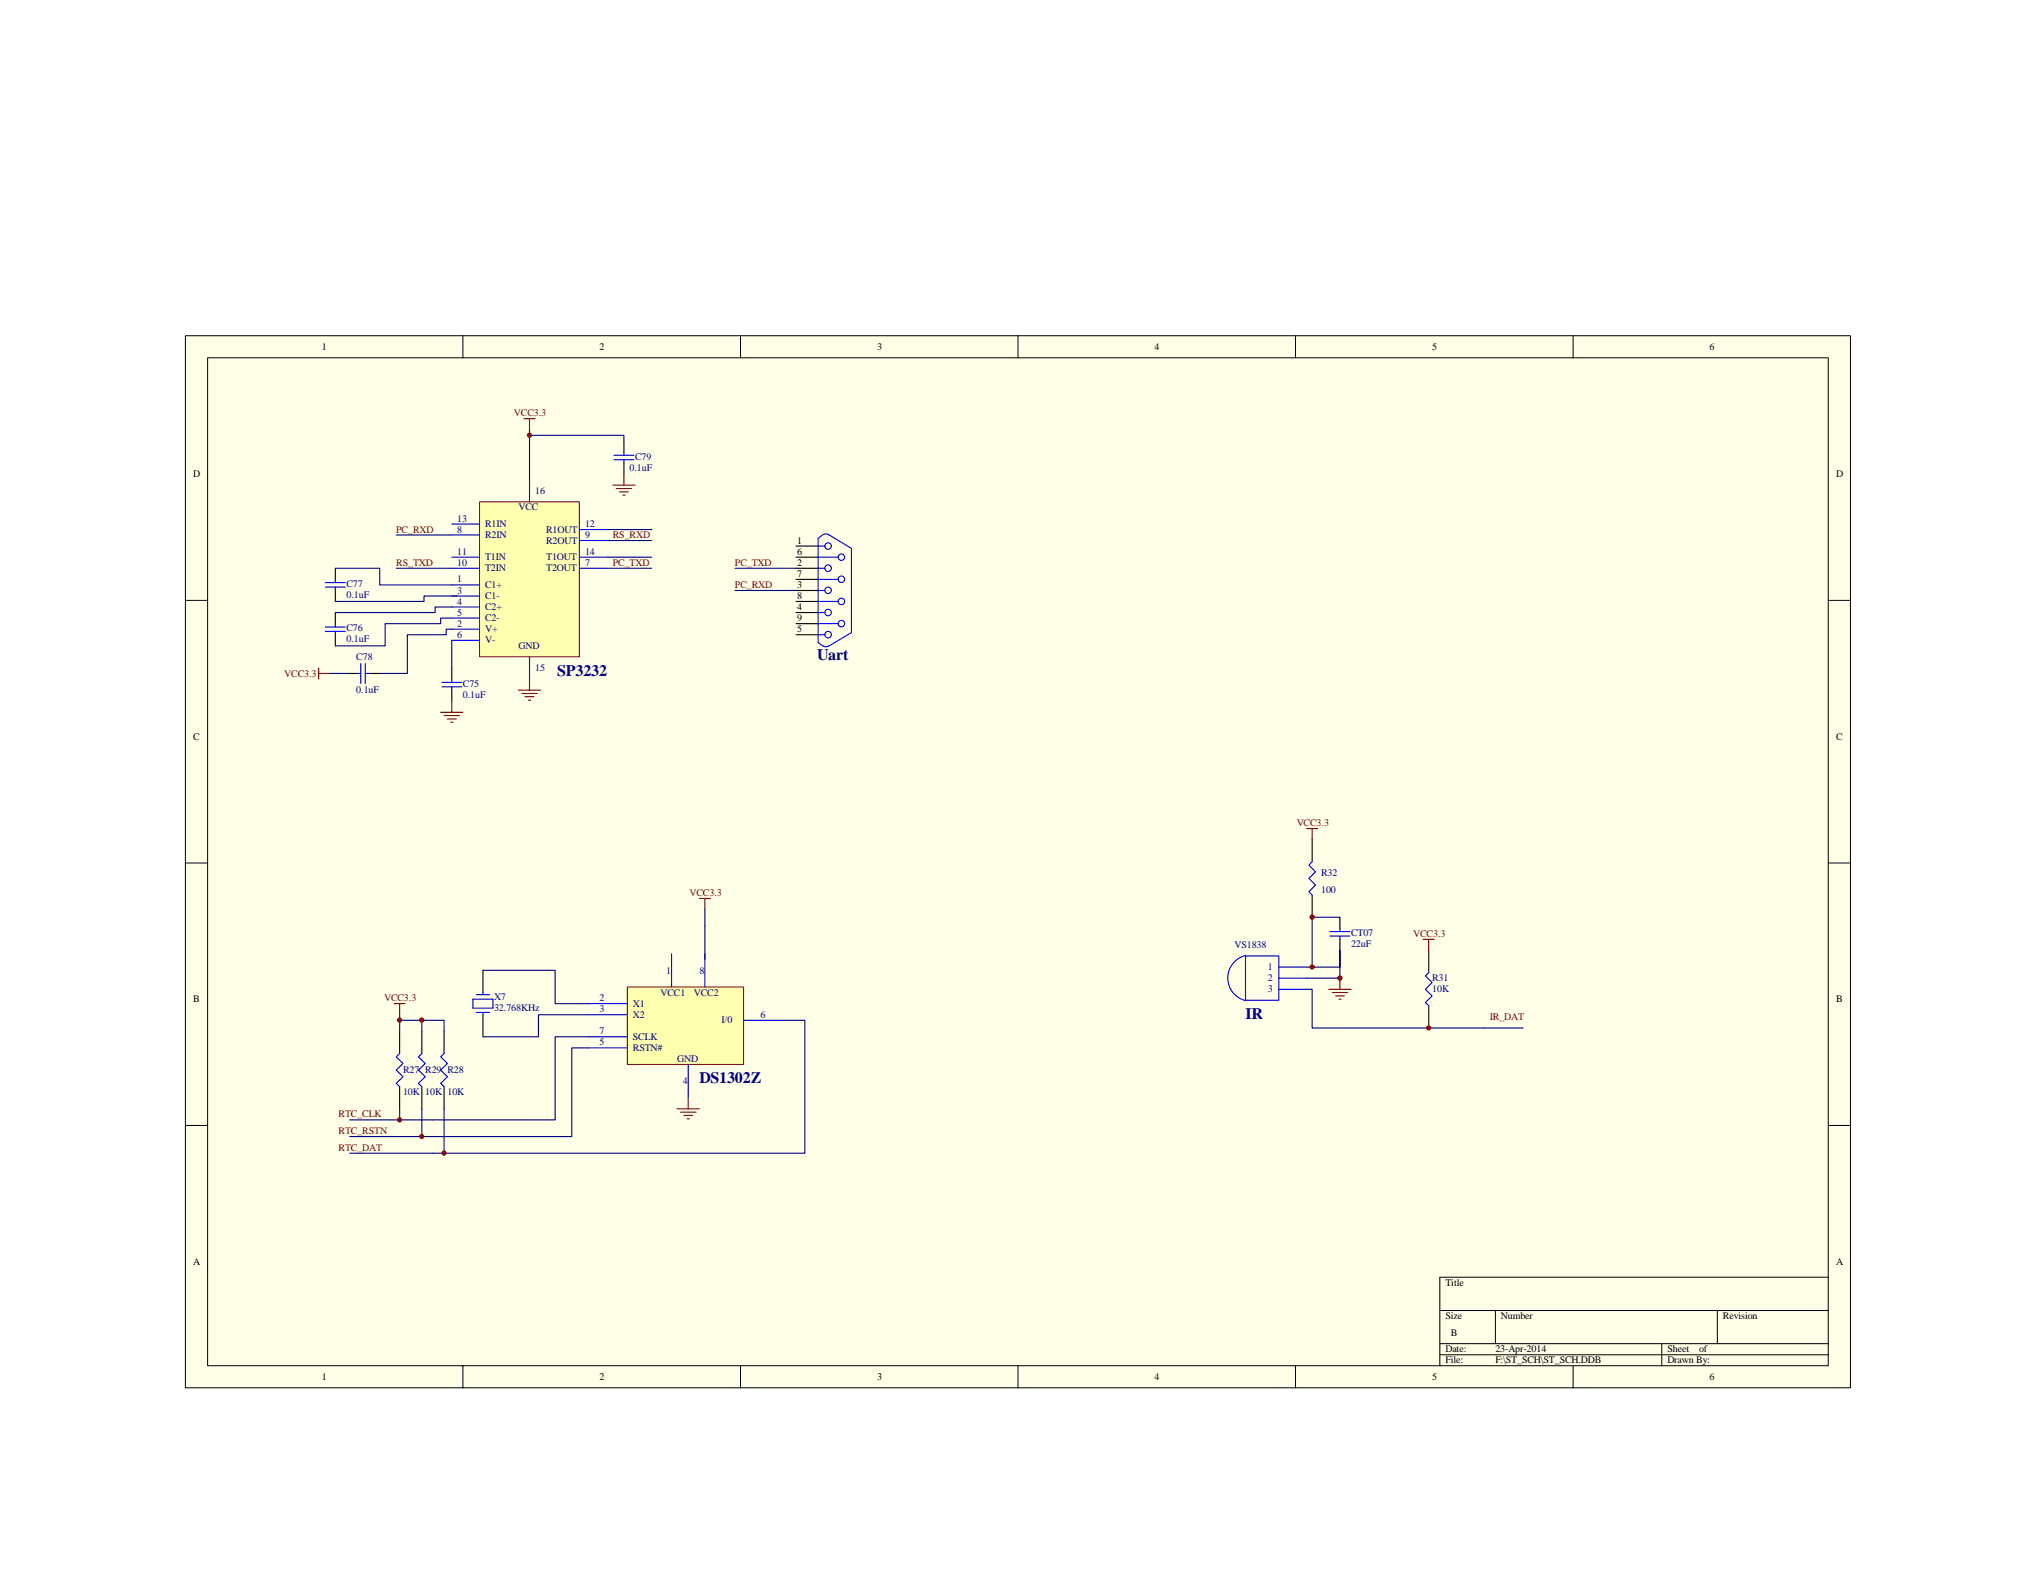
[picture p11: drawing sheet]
<svg xmlns="http://www.w3.org/2000/svg" width="279mm" height="216mm" viewBox="0 0 279 216" stroke-linecap="round" stroke-linejoin="round" font-family="sans-serif">
<path d="M25.4 46.1h228.5v144.4h-228.5z" fill="#ffffe8"/>
<g fill="none" stroke="#000" stroke-width=".14">
<path d="M25.4 46.1h228.5v144.4h-228.5zM28.5 49.1h222.4v138.4h-222.4zM63.5 46.1v3M101.6 46.1v3M139.7 46.1v3M177.8 46.1v3M215.9 46.1v3M25.4 82.4h3.1M250.9 82.4h3.1M25.4 118.4h3.1M250.9 118.4h3.1M25.4 154.5h3.1"/>
<path d="M250.9 154.5h3.1M197.6 179.9h53.3M205.2 179.9v4.5M235.7 179.9v4.5M250.9 175.3h-53.3v12.2M63.5 187.5v3M101.6 187.5v3M139.7 187.5v3M177.8 187.5v3M197.6 184.4h53.3M197.6 185.9h53.3M215.9 187.5v3"/>
<path d="M228 184.4v3.1"/>
</g>
<path d="M109.2 75h3.1M109.2 76.5h3.1M109.2 78h3.1M109.2 79.5h3.1M109.2 81h3.1M109.2 82.5h3.1M109.2 84.1h3.1M109.2 85.6h3.1M109.2 87.1h3.1" fill="none" stroke="#000" stroke-width=".15"/>
<g fill="none" stroke="#00f" stroke-width=".15">
<path d="M112.3 79.5h2.7M112.3 78h.9M112.3 76.5h2.7M112.3 75h.9M113.8 73.4l-.5-.1a1.45 1.45 0 0 0-1 .6v14.3l.6 .4M113.8 73.4l3 1.9v11.5l-3 1.8M112.3 87.1h.9M112.3 85.6h2.7M112.3 84.1h.9M112.3 82.5h2.7M112.3 81h.9M112.9 88.6l.4 .2 .5-.2"/>
<circle cx="113.6" cy="78" r=".45"/>
<circle cx="113.6" cy="74.9" r=".45"/>
<circle cx="115.5" cy="76.5" r=".45"/>
<circle cx="115.5" cy="79.5" r=".45"/>
<circle cx="113.6" cy="87.1" r=".45"/>
<circle cx="113.6" cy="84.1" r=".45"/>
<circle cx="113.6" cy="81" r=".45"/>
<circle cx="115.5" cy="85.6" r=".45"/>
<circle cx="115.5" cy="82.5" r=".45"/>
</g>
<path d="M100.9 78h8.3M100.9 81h8.3" fill="none" stroke="#000080" stroke-width=".15"/>
<path d="M65.8 68.9h13.7v21.2h-13.7z" fill="#ffffb0"/>
<path d="M65.8 68.9h13.7v21.2h-13.7z" fill="none" stroke="#800000" stroke-width=".14"/>
<path d="M46 78v1.5M85.6 60.5v1.5M85.6 63.6v1.5M46 81v1.6M46 84.1v1.5M46 87.1v1.5M47.5 92.4h1.6M50.6 92.4h1.5M62 91.7v1.5M62 94.7v1.5" fill="none" stroke="#000" stroke-width=".15"/>
<g fill="none" stroke="#00f" stroke-width=".15">
<path d="M44.6 80h2.8M46 79.5v.5M62 71.9h3.8M62 73.4h3.8M62 76.5h3.8M62 78h3.8M72.7 65.8v3.1M79.5 76.5h3.8M79.5 78h3.8M79.5 72.7h3.8M79.5 74.2h3.8M84.2 63.1h2.8"/>
<path d="M84.2 62.5h2.8M85.6 62v.5M85.6 63.1v.5M44.6 80.6h2.8M44.6 86.7h2.8M44.6 86.1h2.8M46 80.6v.4M46 85.6v.5M46 86.7v.4M49.1 92.4h.4M49.5 91.1v2.7M50.1 92.4h.5"/>
<path d="M50.1 91.1v2.7M60.6 94.3h2.8M60.6 93.7h2.8M62 80.3h3.8M62 81.8h3.8M62 83.3h3.8M62 84.8h3.8M62 86.4h3.8M62 87.9h3.8M62 93.2v.5M62 94.3v.4M72.7 90.2v3"/>
</g>
<g fill="none" stroke="#000080" stroke-width=".15">
<path d="M72.7 59.8h12.9v.7M72.7 59v6.8M46 78h6.1v2.3h9.9M54.4 78h7.6M54.4 73.4h7.6M83.3 74.2h6.1M83.3 76.5h6.1M83.3 78h6.1M83.3 72.7h6.1M45.3 92.4h2.2M62 83.3h-2.3v.8h-13.7M62 84.8h-1.5v.8h-7.6v3h-6.9"/>
<path d="M62 86.4h-.8v.7h-5.3v5.3h-3.8M62 87.9v3.8M62.8 81.8h-4.6v.7h-12.2"/>
</g>
<g fill="none" stroke="#800000" stroke-width=".15">
<path d="M71.9 57.5h1.5M72.7 57.5v1.5M84.1 66.6h3M84.6 67.1h2.1M85 67.5h1.2M85.5 68h.3M85.6 65.1v1.5M43.7 92.4h1.6M43.7 91.7v1.5M60.5 97.8h3M60.9 98.2h2.2M61.4 98.7h1.2"/>
<path d="M61.8 99.1h.4M62 96.2v1.6M71.1 94.7h3.1M71.6 95.2h2.1M72.1 95.6h1.2M72.5 96.1h.3M72.7 93.2v1.5"/>
</g>
<circle cx="72.7" cy="59.7" r=".29" fill="#800000" stroke="#800000" stroke-width=".14"/>
<path d="M86.1 135.5h15.9v10.6h-15.9z" fill="#ffffb0"/>
<path d="M86.1 135.5h15.9v10.6h-15.9z" fill="none" stroke="#800000" stroke-width=".14"/>
<g fill="none" stroke="#00f" stroke-width=".15">
<path d="M180.1 118.3l-.5 .4 .9 1-.9 .9 .9 .9-.9 .9 .5 .5M64.9 137.1h2.7v1.3h-2.7zM65.4 136.5h1.8M65.4 139h1.8M66.3 136.2v.3M66.3 139v.3M80.8 137.8h5.3M80.8 139.3h5.3M92.2 130.9v4.6M96.7 130.9v4.6M170.9 131.1a3.2 3.2 0 0 0-2.4 3.1 3.2 3.2 0 0 0 2.4 3.1M170.9 131.2h4.6v6.1h-4.6z"/>
<path d="M175.5 132.7h3.8M175.5 134.3h3.8M175.5 135.8h3.8M182.5 128.5h2.8M182.5 127.9h2.8M183.9 127.4v.5M183.9 128.5v.4M196.1 133.5l-.5 .4 .9 1-.9 .9 .9 .9-.9 .9 .5 .4M54.8 144.6l-.4 .5 .9 .9-.9 .9 .9 .9-.9 .9 .4 .5M57.9 144.6l-.5 .5 1 .9-1 .9 1 .9-1 .9 .5 .5M60.9 144.6l-.4 .5 .9 .9-.9 .9 .9 .9-.9 .9 .4 .5M80.8 142.3h5.3"/>
<path d="M80.8 143.8h5.3M94.4 146.1v4.6M102.1 140h5.3"/>
</g>
<g fill="none" stroke="#000" stroke-width=".15">
<path d="M180.1 115.3v3M66.3 133.2v3M66.3 139.3v3M180.1 122.9v3M183.9 125.9v1.5M183.9 128.9v1.6M196.1 130.5v3M196.1 138v3.1M54.8 141.6v3M54.8 149.2v3M57.9 141.6v3M57.9 149.2v3"/>
<path d="M60.9 141.6v3M60.9 149.2v3"/>
</g>
<g fill="none" stroke="#000080" stroke-width=".15">
<path d="M54.8 139.3v2.3M66.3 133.2h9.9v4.6h4.6M80.8 139.3h-6.9v3h-7.6M96.7 124.8v6.9M179.3 135.8h.8v5.3h28.9M180.1 132.7h3.8v-2.2v3.8h-4.6M183.9 125.9h-3.8v6.8h-.8M54.8 152.2v1.5M54.8 140h3.1v1.6M57.9 152.2v3.8M57.9 140h3v1.6M60.9 152.2v6.1"/>
<path d="M80.8 142.3h-4.6v11.4h-28.2M80.8 143.8h-2.3v12.2h-30.5M107.4 140h3v18.3h-62.4"/>
</g>
<g fill="none" stroke="#800000" stroke-width=".15">
<path d="M179.3 113.7h1.5M180.1 113.7v1.6M54.1 137.8h1.5M54.8 137.8v1.5M96 123.3h1.5M96.7 123.3v1.5M182.4 135.8h3M182.8 136.2h2.2M183.3 136.7h1.2M183.7 137.1h.3M183.9 134.3v1.5M195.3 128.9h1.5"/>
<path d="M196.1 128.9v1.6M92.9 152.2h3.1M93.4 152.7h2.1M93.9 153.1h1.2M94.3 153.6h.3M94.4 150.7v1.5"/>
</g>
<g fill="#800000" stroke="#800000" stroke-width=".14">
<circle cx="54.8" cy="153.7" r=".29"/>
<circle cx="57.9" cy="156" r=".29"/>
<circle cx="60.9" cy="158.3" r=".29"/>
<circle cx="54.8" cy="140" r=".29"/>
<circle cx="57.9" cy="140" r=".29"/>
<circle cx="180.1" cy="125.9" r=".3"/>
<circle cx="180.1" cy="132.7" r=".29"/>
<circle cx="183.9" cy="134.2" r=".3"/>
<circle cx="196.1" cy="141.1" r=".29"/>
</g>
<g font-size="2.2" fill="#000080">
<text x="76.5" y="92.7">SP3232</text>
<text x="112.1" y="90.6">Uart</text>
<text x="170.9" y="139.9">IR</text>
<text x="96" y="148.7">DS1302Z</text>
</g>
<g font-size="1.4">
<text x="44.2" y="48">1</text>
<text x="82.3" y="48">2</text>
<text x="120.4" y="48">3</text>
<text x="158.4" y="48">4</text>
<text x="196.5" y="48">5</text>
<text x="234.6" y="48">6</text>
<text x="26.5" y="65.5">D</text>
<text x="252" y="65.5">D</text>
<text x="109.4" y="74.6">1</text>
<text x="109.4" y="76.1">6</text>
<text x="109.4" y="77.7">2</text>
<text x="109.4" y="79.2">7</text>
<text x="109.4" y="80.7">3</text>
<text x="109.4" y="82.2">8</text>
<text x="109.4" y="83.7">4</text>
<text x="109.4" y="85.3">9</text>
<text x="109.4" y="86.8">5</text>
<text x="26.5" y="101.5">C</text>
<text x="252" y="101.5">C</text>
<text x="26.5" y="137.6">B</text>
<text x="252" y="137.6">B</text>
<text x="26.5" y="173.6">A</text>
<text x="252" y="173.6">A</text>
<text x="198.4" y="176.5">Title</text>
<text x="198.4" y="181.1">Size</text>
<text x="198.4" y="185.6">Date:</text>
<text x="199.1" y="183.3">B</text>
<text x="205.2" y="185.6">23-Apr-2014</text>
<text x="206" y="181.1">Number</text>
<text x="228.8" y="185.6">Sheet</text>
<text x="233.2" y="185.6">of</text>
<text x="236.4" y="181.1">Revision</text>
<text x="44.2" y="189.4">1</text>
<text x="82.3" y="189.4">2</text>
<text x="120.4" y="189.4">3</text>
<text x="158.4" y="189.4">4</text>
<text x="196.5" y="189.4">5</text>
<text x="198.4" y="187.1">File:</text>
<text x="205.2" y="187.1">F:\ST_SCH\ST_SCH.DDB</text>
<text x="228.8" y="187.1">Drawn By:</text>
<text x="234.6" y="189.4">6</text>
</g>
<g font-size="1.4" fill="#800000">
<text x="70.5" y="57.1">VCC3.3</text>
<text x="54.4" y="77.7">RS_TXD</text>
<text x="54.4" y="73.1">PC_RXD</text>
<text x="84.1" y="77.7">PC_TXD</text>
<text x="84.1" y="73.9">RS_RXD</text>
<text x="100.9" y="77.7">PC_TXD</text>
<text x="100.9" y="80.7">PC_RXD</text>
<text x="39" y="92.9">VCC3.3</text>
<text x="177.9" y="113.4">VCC3.3</text>
<text x="94.6" y="123">VCC3.3</text>
<text x="193.9" y="128.6">VCC3.3</text>
<text x="52.7" y="137.4">VCC3.3</text>
<text x="204.4" y="140">IR_DAT</text>
<text x="46.5" y="153.4">RTC_CLK</text>
<text x="46.5" y="155.7">RTC_RSTN</text>
<text x="46.5" y="157.9">RTC_DAT</text>
</g>
<g font-size="1.4" fill="#000080">
<text x="86.4" y="64.6">0.1uF</text>
<text x="87.1" y="63.1">C79</text>
<text x="62.8" y="71.6">13</text>
<text x="71.1" y="70.1">VCC</text>
<text x="73.4" y="67.8">16</text>
<text x="62.8" y="73.1">8</text>
<text x="62.8" y="76.1">11</text>
<text x="62.8" y="77.7">10</text>
<text x="66.6" y="72.3">R1IN</text>
<text x="66.6" y="73.9">R2IN</text>
<text x="66.6" y="76.9">T1IN</text>
<text x="75" y="73.1">R1OUT</text>
<text x="75" y="74.6">R2OUT</text>
<text x="75" y="76.9">T1OUT</text>
<text x="80.3" y="72.3">12</text>
<text x="80.3" y="73.9">9</text>
<text x="80.3" y="76.1">14</text>
<text x="80.3" y="77.7">7</text>
<text x="47.5" y="80.6">C77</text>
<text x="47.5" y="82.1">0.1uF</text>
<text x="62.8" y="79.9">1</text>
<text x="62.8" y="81.5">3</text>
<text x="62.8" y="83">4</text>
<text x="66.6" y="78.4">T2IN</text>
<text x="66.6" y="80.7">C1+</text>
<text x="66.6" y="82.2">C1-</text>
<text x="66.6" y="83.7">C2+</text>
<text x="75" y="78.4">T2OUT</text>
<text x="47.5" y="86.6">C76</text>
<text x="47.5" y="88.2">0.1uF</text>
<text x="62.8" y="84.5">5</text>
<text x="62.8" y="86">2</text>
<text x="62.8" y="87.5">6</text>
<text x="66.6" y="85.3">C2-</text>
<text x="66.6" y="86.8">V+</text>
<text x="66.6" y="88.3">V-</text>
<text x="71.1" y="89.1">GND</text>
<text x="48.9" y="90.6">C78</text>
<text x="48.9" y="95.1">0.1uF</text>
<text x="63.5" y="94.2">C75</text>
<text x="63.5" y="95.8">0.1uF</text>
<text x="73.4" y="92.1">15</text>
<text x="181.3" y="120.2">R32</text>
<text x="181.3" y="122.5">100</text>
<text x="169.4" y="130.1">VS1838</text>
<text x="185.4" y="128.4">CT07</text>
<text x="185.4" y="130">22uF</text>
<text x="67.8" y="137.3">X7</text>
<text x="82.3" y="137.4">2</text>
<text x="90.6" y="136.7">VCC1</text>
<text x="91.4" y="133.6">1</text>
<text x="95.2" y="136.7">VCC2</text>
<text x="96" y="133.6">8</text>
<text x="174" y="133.2">1</text>
<text x="174" y="134.7">2</text>
<text x="174" y="136.2">3</text>
<text x="196.5" y="134.7">R31</text>
<text x="196.5" y="136.2">10K</text>
<text x="67.8" y="138.8">32.768KHz</text>
<text x="82.3" y="138.9">3</text>
<text x="82.3" y="142">7</text>
<text x="82.3" y="143.5">5</text>
<text x="86.8" y="138.2">X1</text>
<text x="86.8" y="139.7">X2</text>
<text x="86.8" y="142.7">SCLK</text>
<text x="99" y="140.5">I/0</text>
<text x="104.4" y="139.7">6</text>
<text x="55.3" y="147.3">R27 R29 R28</text>
<text x="86.8" y="144.3">RSTN#</text>
<text x="92.9" y="145.8">GND</text>
<text x="93.7" y="148.8">4</text>
<text x="55.3" y="150.3">10K</text>
<text x="58.4" y="150.3">10K</text>
<text x="61.4" y="150.3">10K</text>
</g>
</svg>
